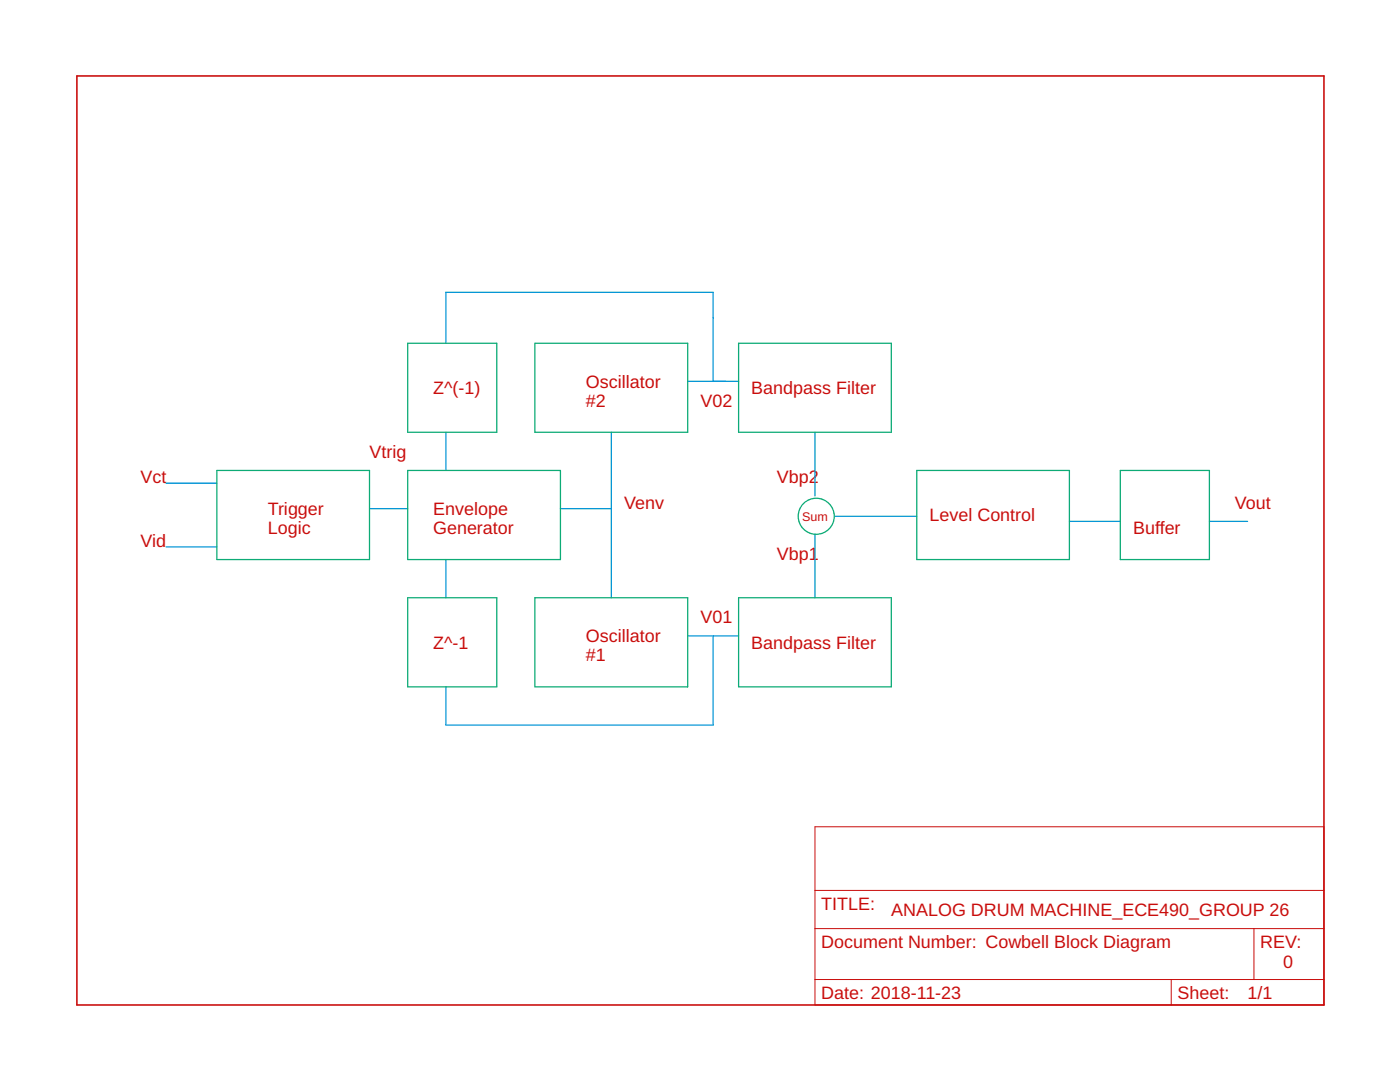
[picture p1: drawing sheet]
<svg xmlns="http://www.w3.org/2000/svg" width="279mm" height="216mm" viewBox="0 0 279 216" stroke-linecap="round" stroke-linejoin="round" font-family="sans-serif">
<path d="M15.3 15.2h248.9v185.3h-248.9z" fill="none" stroke="#c90d0c" stroke-width=".32"/>
<path d="M162.6 165h101.6v35.5h-101.6zM162.6 177.7h101.6M162.6 185.3h101.6M162.6 195.5h101.6M233.7 195.5v5M250.3 185.3v10.2" fill="none" stroke="#c90d0c" stroke-width=".2"/>
<g fill="none" stroke="#0696d7" stroke-width=".25">
<path d="M89 68.5v-10.2h53.3v17.8M137.2 76.1h10.2M33.1 96.4h10.2M89 86.3v7.6M122 86.3v33M162.6 86.3v12.7M33.1 109.1h10.2M73.7 101.5h7.7M89 111.7v7.6M111.8 101.5h10.2M162.6 106.6v12.7M166.7 103h16.3"/>
<path d="M213.4 104h10.2M241.4 104h7.6M137.2 126.9h10.2M142.3 126.9v17.8h-53.3v-7.6"/>
</g>
<g fill="none" stroke="#0dab76" stroke-width=".25">
<path d="M81.4 68.5h17.7v17.8h-17.7zM106.8 68.5h30.4v17.8h-30.4zM147.4 68.5h30.5v17.8h-30.5zM43.3 93.9h30.4v17.8h-30.4zM81.4 93.9h30.4v17.8h-30.4zM183 93.9h30.4v17.8h-30.4zM223.6 93.9h17.8v17.8h-17.8zM81.4 119.3h17.7v17.8h-17.7zM106.8 119.3h30.4v17.8h-30.4zM147.4 119.3h30.5v17.8h-30.5z"/>
<circle cx="162.9" cy="103" r="3.6"/>
</g>
<g font-size="3.6" fill="#c90d0c">
<text x="116.9" y="77.4">Oscillator</text>
<text x="86.5" y="78.6">Z^(-1)</text>
<text x="116.9" y="81.2">#2</text>
<text x="139.8" y="81.2">V02</text>
<text x="149.9" y="78.6">Bandpass Filter</text>
<text x="73.8" y="91.3">Vtrig</text>
<text x="28" y="96.4">Vct</text>
<text x="124.5" y="101.5">Venv</text>
<text x="155" y="96.4">Vbp2</text>
<text x="246.4" y="101.5">Vout</text>
<text x="53.4" y="102.8">Trigger</text>
<text x="53.4" y="106.6">Logic</text>
<text x="86.5" y="102.8">Envelope</text>
<text x="86.5" y="106.6">Generator</text>
<text x="185.5" y="104">Level Control</text>
<text x="226.1" y="106.6">Buffer</text>
<text x="28" y="109.1">Vid</text>
<text x="155" y="111.7">Vbp1</text>
<text x="139.8" y="124.4">V01</text>
<text x="86.5" y="129.4">Z^-1</text>
<text x="116.9" y="128.2">Oscillator</text>
<text x="116.9" y="132">#1</text>
<text x="149.9" y="129.4">Bandpass Filter</text>
<text x="163.9" y="181.5">TITLE:</text>
<text x="177.9" y="182.8">ANALOG DRUM MACHINE_ECE490_GROUP 26</text>
<text x="163.9" y="189.1">Document Number: Cowbell Block Diagram</text>
<text x="251.5" y="189.1">REV:</text>
<text x="256.1" y="193.2">0</text>
<text x="163.9" y="199.3">Date: 2018-11-23</text>
<text x="235" y="199.3">Sheet:</text>
<text x="249" y="199.3">1/1</text>
</g>
<text font-size="2.5" fill="#c90d0c" x="160.1" y="104">Sum</text>
</svg>
